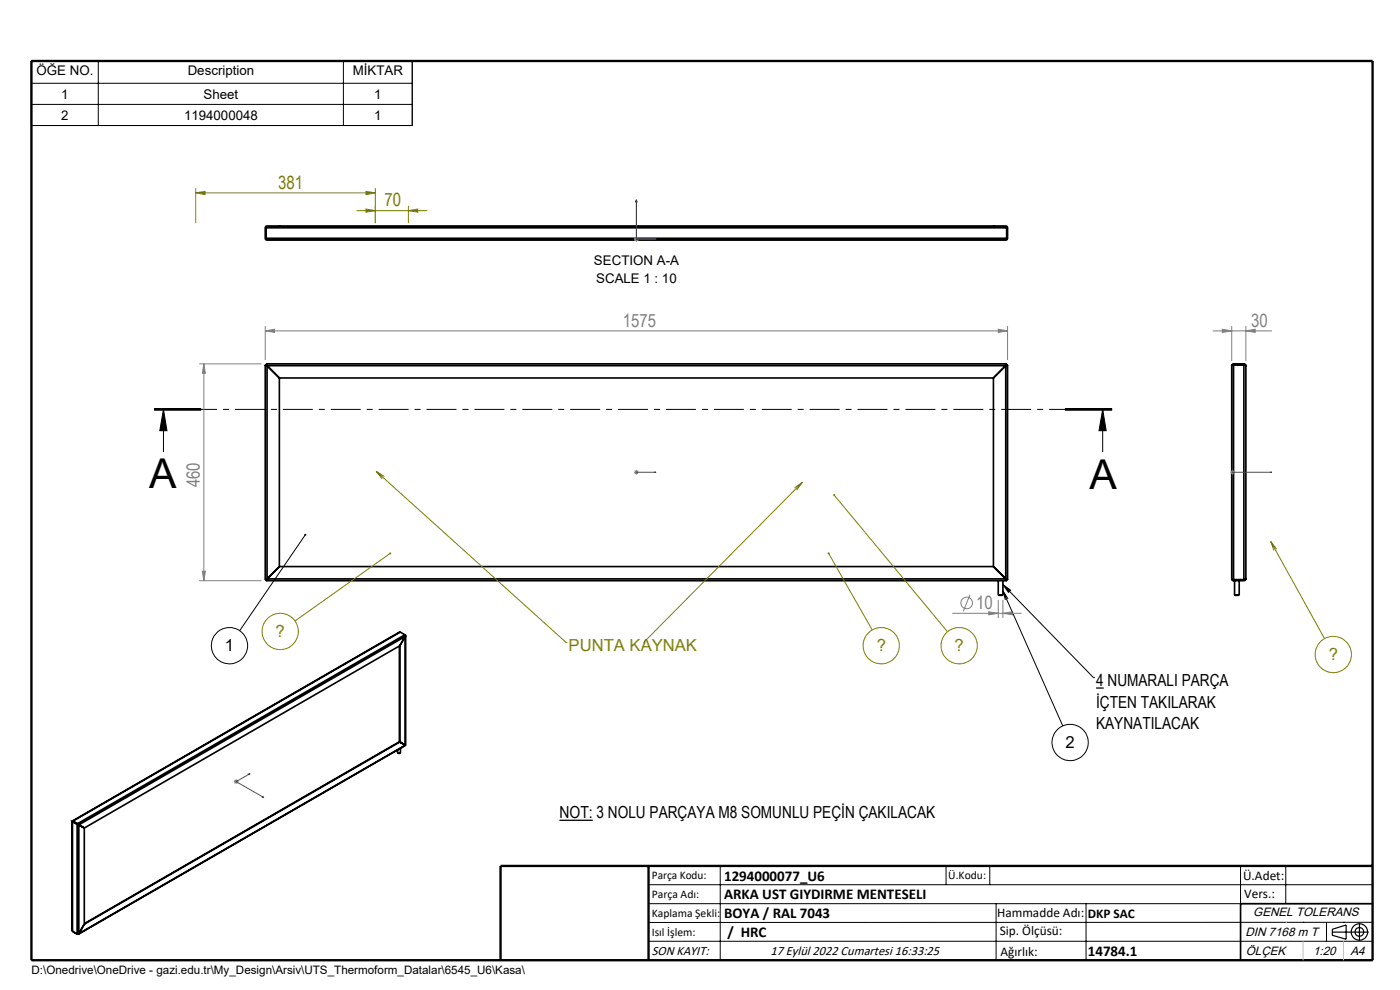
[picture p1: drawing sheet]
<svg xmlns="http://www.w3.org/2000/svg" width="297mm" height="210mm" viewBox="0 0 297 210" stroke-linecap="round" stroke-linejoin="round" font-family="sans-serif">
<g fill="none" stroke="#000" stroke-width=".35">
<path d="M56.4 48l157-.1 .3 .4v2.3l-.3 .3h-156.8l-.3-.3zM56.4 50.5l.3 .2M56.4 48.3v2.2M56.4 50.5l.1 .2M56.4 50.5h157.2M56.4 48.3h157.2M56.5 48.2l-.1 .1M56.7 48.1l-.3 .2M56.7 48.1h156.7M59.3 47.9h.1M59.3 48.1h.1M59.3 47.9v.2"/>
<path d="M210.7 47.9h.1M210.7 48.1h.1M210.7 47.9v.2M213.4 48.1l.2 .2M213.5 48.2l.1 .1M213.6 50.5l-.2 .2h-156.7M213.6 50.5l-.1 .2M213.6 48.3v2.2M56.3 77.4l.4 .2M56.3 77.4v45.6M56.3 77.4h.1M56.4 77.2l.3 .4"/>
<path d="M56.4 77.4l.3 .2M56.4 77.2v.2M56.4 77.2h157.2M56.7 77.6h.1M56.7 77.6l2.6 2.6M56.7 77.6h156.7M56.7 77.6v45.2M213.4 77.6h.1M213.4 77.6l-2.7 2.6M213.4 77.6v45.2M213.6 77.2l-.2 .4M213.6 77.4l-.2 .2"/>
<path d="M213.6 77.2v.2M213.6 77.4h.1M213.7 77.4l-.3 .2M213.7 77.4v45.6M261.3 77.6v45.2M261.7 77.4l-.4 .2M261.7 77.4h-.1M261.7 77.2l-.4 .4M261.7 77.2h2.2M261.7 77.4h2.2M261.7 77.2v46M263.9 77.4l.4 .2"/>
<path d="M263.9 77.2l.3 .1 .1 .3M263.9 77.4h.1M263.9 77.2v46M264.3 77.6h.1M264.3 77.6v45.2M59.3 80.2h151.4M59.3 80.2v40M210.7 80.2v40M56.3 123h.1M56.4 123v.2M56.4 123.2h157.2M56.7 122.8l-.4 .2"/>
<path d="M56.7 122.8l-.3 .2M56.7 122.8l-.3 .4M56.7 122.8h.1M56.7 122.8h156.7M59.3 120.2l-2.6 2.6M59.3 120.2h151.4M84.7 137v20.3M84.8 137h.1M84.8 137l-66.9 38.6M84.8 137v20.4M84.9 134.1l-69.5 40M84.9 134.1l-69.4 40.1"/>
<path d="M84.9 134.1l1 .5M85.9 134.6l.1 .4M85.9 134.6l-69.5 40.1M85.9 134.6l.1 .1M86 135h.1M86 134.7v.3M86 135l-69.3 40M86 135l-1.2 2M86 135v23M86 134.7h-.1M86 134.8v23.2M210.7 120.2l2.7 2.6"/>
<path d="M211.8 126.2h1M211.8 123.2v3M212.8 123.2v3M213.4 122.8l.3 .2M213.4 122.8l.2 .2M213.4 122.8l.2 .4M213.4 122.8h.1M213.6 123v.2M213.6 123h.1M261.3 122.8l.4 .2M261.3 122.8l.1 .2 .3 .2M261.6 122.9l.1 .1"/>
<path d="M261.7 123h2.2M261.7 123.2h2.2M261.9 126.2h1M261.9 123.2v3M262.9 123.2v3M263.1 123h.1M264 122.9l-.1 .1M264.3 122.8l-.4 .2M264.3 122.8l-.1 .3-.3 .1M264.3 122.8h.1M84.4 159.7l.1 .1M84.5 159.8h.3"/>
<path d="M84.7 157.3h.1M84.7 157.3l.1 .1M84.7 157.3l-66.8 38.6M84.7 157.3l1.2 .7M84.8 157.4l-66.9 38.6M84.8 157.4l1.2 .7M84.9 159.7l-.1 .1M84.9 157.4h.1M84.9 157.4l1 .6M84.9 158.7v1h-.6v-.6M85.9 158h.1M86 158.1l-69.4 40.1"/>
<path d="M86 158.1l-69.3 39.9M15.3 174.3l.1 23.3M15.4 174.2v.1M15.4 174.3l1 .6M15.4 174.3v23.3M15.4 174.2l.1 .1M15.5 174.3h.1M15.5 174.2h-.1M15.5 174.3h-.1M15.5 174.3l.9 .5M15.5 174.2v.1M15.5 174.2l.9 .5"/>
<path d="M16.4 174.9l.3 .1M16.4 174.9v23.2M16.4 174.8l.3 .1M16.4 174.7l.3 .3M16.4 174.8v.1M16.4 174.7v.1M16.7 174.9v.1M16.7 174.9l1.2 .7M16.7 175v23M16.7 175l1.2 .6M17.9 175.6v20.4M15.4 197.6l1 .5"/>
<path d="M15.5 197.6h.1M15.5 197.6l.9 .6M16.4 198.1v.1M16.7 198l-.3 .1M16.7 198h.1M16.7 198l-.3 .2M17.9 196h.1M17.9 196l-1.2 2M291.2 191.7h-28v12"/>
</g>
<g fill="none" stroke="#000" stroke-width=".21">
<path d="M6.7 12.8h80.8v13.8h-80.8zM6.7 17.7h80.8M20.8 12.8v13.8M72.8 12.8v13.8M6.7 22.1h80.8M56.4 48.5l-.1 .1M57 47.9l-.2 .2M58.7 50.7l-.2 .2M67.7 50.7l-.2 .2M72.1 50.7l-.2 .2M81.1 50.7l-.2 .2M85.6 50.7l-.2 .2"/>
<path d="M94.6 50.7l-.2 .2M99.1 50.7l-.2 .2M108.1 50.7l-.2 .2M112.6 50.7l-.2 .2M121.5 50.7l-.1 .2M126 50.7l-.2 .2M135 50.7l-.2 .2M139.5 50.7l-.2 .2M148.5 50.7l-.2 .2M153 50.7l-.2 .2M162 50.7l-.3 .2M166.4 50.7l-.2 .2"/>
<path d="M175.4 50.7l-.2 .2M179.9 50.7l-.2 .2M188.9 50.7l-.2 .2M193.4 50.7l-.2 .2M202.4 50.7l-.2 .2M206.9 50.7l-.2 .2M32.7 87h10zM32.7 86.8h10M32.7 86.7h10M34.7 86.8l.7 4.6h-1.5zM34.7 86.8v9.1M225.9 86.8h10"/>
<path d="M225.9 86.7h10M225.9 87h10M233.9 86.8l.8 4.6h-1.5zM233.9 86.8v9.1M64.8 113.4l-14 20.4M212.8 124l1.6 1.2-.5 .5zM212.8 125.3l12.7 28.7M212.8 125.3l1.1 1.7M212.8 125.3l.5 2M212.8 124l19.2 19.7M232 143.7h.1M137.6 187.7h153.6"/>
<path d="M137.6 191.7h153.6M137.6 199.7h153.6M152.8 183.7v20M200.7 183.7v4M210 183.7v4M211.3 191.7v12M230.4 191.7v12M263.2 183.7v20M272.8 183.7v8M276.4 195.6h.1M281.4 195.6v4.1M285 195.6h.1"/>
<path d="M291.2 195.6l-153.6 .1"/>
<circle cx="48.7" cy="137" r="3.8"/>
<circle cx="227" cy="157.5" r="3.8"/>
</g>
<g fill="none" stroke="#808080" stroke-width=".21">
<path d="M134.5 50.7h1M134.7 50.4l.7 .7M135 50.2v1M135.4 50.4l-.7 .7M42.3 77.2h13.2M43.3 77.2l.3 2h-.7zM43.3 77.2v46M56.3 70.2l1.9-.4v.7zM56.3 69.2v7.2M56.3 70.2h157.4M211.8 69.8l1.9 .4-1.9 .3zM213.7 69.2v7.2"/>
<path d="M257.3 70.2h12.5M259.3 69.8l2 .4-2 .3zM261.3 69.2v7.4M264.3 70.2l2-.4v.7zM264.3 69.2v7.4M134.7 99.8l.7 .7M135 99.7v1M135.4 99.8l-.7 .7M261.1 99.8l.7 .7M261.5 99.7v1M261.8 99.8l-.7 .7M134.5 100.2h1"/>
<path d="M261 100.2h1M42.3 123.2h13.2M42.9 121.2h.7l-.3 2zM202 130.1h14.7M205.8 126.1l-1.4 3.6M209.8 129.8l2 .3-2 .3zM211.8 127.2v3.9M212.8 130.1l2-.3v.6zM212.8 127.2v3.9M49.6 165.8h1M49.7 165.4l.7 .7M50.1 165.3v1"/>
<path d="M50.4 165.4l-.7 .7"/>
<circle cx="205.1" cy="127.9" r="1.23"/>
</g>
<path d="M232.5 145.9h1.6M118.7 174h7.1" fill="none" stroke="#000" stroke-width=".28"/>
<g fill="none" stroke="#808000" stroke-width=".21">
<path d="M41.5 39.9v7.4M79.6 39.9v7.4M41.5 40.9l2-.3v.7zM41.5 40.9h38.1M75.6 44.7h15M77.6 44.3l2 .4-2 .3zM77.6 40.6l2 .3-2 .4zM86.6 44.7l2-.4v.7zM86.6 43.7v3.6M79.8 100l40.3 36.3M79.8 100l1.7 1.1M79.8 100l1.3 1.6"/>
<path d="M82.8 117.4l-20.2 14.3M170.2 102.3l-33.6 34M170.2 102.3l-1.2 1.7M170.2 102.3l-1.6 1.2M175.8 117.4l9.2 16.2M177 105l24 29M269.6 114.9l11.4 20.6M269.6 114.9l1.2 1.6M269.6 114.9l.7 1.9M120.1 136.3h.1M136.6 136.3h.1"/>
<circle cx="59.4" cy="133.9" r="3.8"/>
<circle cx="186.9" cy="137" r="3.8"/>
<circle cx="203.5" cy="137" r="3.8"/>
<circle cx="282.9" cy="138.8" r="3.8"/>
</g>
<g fill="none" stroke="#000" stroke-width=".25">
<path d="M282.6 197.7h7.8M282.6 197.1l3-.9v3l-3-.8zM288.4 195.8v3.8M106.2 203.7h185"/>
<circle cx="288.4" cy="197.7" r="1.74"/>
<circle cx="288.4" cy="197.7" r=".93"/>
</g>
<g fill="none" stroke="#00f" stroke-width=".21">
<path d="M135 42.4l.1 .4h-.2zM135 42.4v8.3h4.2M138.7 50.6l.5 .1-.5 .1zM134.9 100.2h.2zM135 100.2h.1M135 100.2h4.2M139.2 100.2h-.5h.5M261.4 100.2h.2zM261.5 100.2h.1M261.5 100.2h8.3M269.8 100.2h-.4h.4M52.7 164.2l.4-.1-.3 .2z"/>
<path d="M53.1 164.1l-3 1.7 5.9 3.4M55.6 169.1l.2-.1 .2 .2z"/>
</g>
<path d="M235.9 86.8h-203.2" fill="none" stroke="#000" stroke-width=".21" stroke-dasharray="6.3 1.3 1.3 1.3" stroke-dashoffset="3.2" stroke-linecap="butt"/>
<path d="M6.7 12.9h284.5v190.8h-284.5zM137.6 183.7v20M291.2 183.7h-185v20" fill="none" stroke="#000" stroke-width=".5"/>
<path d="M276.4 199.7v4M285 199.7v4" fill="none" stroke="#c0c0c0" stroke-width=".21"/>
<path d="M272.8 195.6h.1" fill="none" stroke="#c0c0c0" stroke-width=".25"/>
<g fill="#000">
<path d="M233.9 86.8l.8 4.6h-1.5zM34.7 86.8l.7 4.6h-1.5z"/>
<path d="M64.6 113.3v.1a.21 .21 0 0 0 .2 .2 .21 .21 0 0 0 .1-.3l-.1 .1v-.2zM212.8 124l1.6 1.2-.5 .5z"/>
</g>
<path d="M82.7 117.2l-.1 .1a.21 .21 0 0 0 0 .2 .21 .21 0 0 0 .3 0 .21 .21 0 0 0 0-.2l-.1 .1 .1-.1zM175.6 117.3a.22 .22 0 0 0 .1 .3 .22 .22 0 0 0 .3-.2 .22 .22 0 0 0-.3-.2l.1 .2-.1-.2zM176.8 104.9a.21 .21 0 0 0 .1 .3 .21 .21 0 0 0 .3-.2 .21 .21 0 0 0-.4-.1l.2 .1z" fill="#808000"/>
<g fill="#00f">
<path d="M138.7 100.2h.5zM134.9 100.2h.2z"/>
<path d="M261.4 100.2h.2zM269.4 100.2h.4zM52.7 164.2l.1 .1 .3-.2zM55.6 169.1l.4 .1-.2-.2zM138.7 50.6l.5 .1-.5 .1zM135 42.4l.1 .4h-.2zM138.7 50.6l.5 .1-.5 .1zM135 42.4l.1 .4h-.2z"/>
</g>
<g fill="#808000">
<path d="M77.6 44.3l2 .4-2 .3zM86.6 44.7l2-.4v.7z"/>
<path d="M41.5 40.9l2-.3v.7zM77.6 40.6l2 .3-2 .4z"/>
</g>
<g fill="#808080">
<path d="M212.8 130.1l2-.3v.6zM209.8 129.8l2 .3-2 .3z"/>
<path d="M56.3 70.2l1.9-.4v.7zM211.8 69.8l1.9 .4-1.9 .3z"/>
<path d="M259.3 69.8l2 .4-2 .3zM264.3 70.2l2-.4v.7z"/>
<path d="M42.9 121.2h.7l-.3 2zM43.3 77.2l.3 2h-.7z"/>
</g>
<g font-size="8.7">
<text x="31.7" y="103.5">A</text>
<text x="231.1" y="103.7">A</text>
</g>
<g font-size="3.9" fill="#808000">
<text x="59" y="40">381</text>
<text x="81.6" y="43.8">70</text>
</g>
<g font-size="3.9" fill="#808080">
<text x="132.1" y="69.3">1575</text>
<text x="265.4" y="69.3">30</text>
<text x="42.4" y="103.4" transform="rotate(-90 42.4 103.4)">460</text>
<text x="207.1" y="129.2">10</text>
</g>
<g font-size="3.5" fill="#808000">
<text x="58.5" y="135.1">?</text>
<text x="120.6" y="138.1">PUNTA KAYNAK</text>
<text x="186" y="138.1">?</text>
<text x="202.5" y="138.1">?</text>
<text x="281.9" y="140">?</text>
</g>
<g font-size="3.5">
<text x="47.7" y="138.1">1</text>
<text x="232.5" y="145.6">4 NUMARALI PARÇA</text>
<text x="232.5" y="150.1">İÇTEN TAKILARAK</text>
<text x="232.5" y="154.6">KAYNATILACAK</text>
<text x="226.1" y="158.6">2</text>
<text x="118.7" y="173.6">NOT: 3 NOLU PARÇAYA M8 SOMUNLU PEÇİN ÇAKILACAK</text>
</g>
<g font-size="3.2">
<text x="153.6" y="190.8">ARKA UST GIYDIRME MENTESELI</text>
<text x="153.6" y="186.8">1294000077_U6</text>
<text x="153.6" y="194.8">BOYA / RAL 7043</text>
<text x="154.3" y="198.8">/ HRC</text>
<text x="230.8" y="202.8">14784.1</text>
</g>
<g font-size="2.8">
<text x="7.7" y="16">ÖĞE NO.</text>
<text x="39.8" y="16">Description</text>
<text x="74.8" y="16">MİKTAR</text>
<text x="13" y="20.9">1</text>
<text x="43.2" y="20.9">Sheet</text>
<text x="79.4" y="20.9">1</text>
<text x="13" y="25.4">2</text>
<text x="39" y="25.4">1194000048</text>
<text x="79.4" y="25.4">1</text>
<text x="126" y="56.2">SECTION A-A</text>
<text x="126.5" y="60">SCALE 1 : 10</text>
<text x="263.7" y="186.7">Ü.Adet:</text>
<text x="263.9" y="190.5">Vers.:</text>
<text x="211.5" y="194.5">Hammadde Adı:</text>
<text x="230.8" y="194.7">DKP SAC</text>
<text x="138.3" y="202.6">SON KAYIT:</text>
<text x="163.5" y="202.6">17 Eylül 2022 Cumartesi 16:33:25</text>
<text x="212.1" y="198.4">Sip. Ölçüsü:</text>
<text x="212.2" y="202.7">Ağırlık:</text>
</g>
<g font-size="2.6">
<text x="265.9" y="194.4">GENEL TOLERANS</text>
<text x="264.2" y="198.5">DIN 7168 m T</text>
<text x="264.3" y="202.6">ÖLÇEK</text>
<text x="278.5" y="202.6">1:20</text>
<text x="286.5" y="202.6">A4</text>
</g>
<g font-size="2.5">
<text x="138.3" y="186.4">Parça Kodu:</text>
<text x="138.3" y="190.5">Parça Adı:</text>
<text x="201.2" y="186.5">Ü.Kodu:</text>
<text x="138.3" y="194.5">Kaplama Şekli:</text>
<text x="138.3" y="198.6">Isıl İşlem:</text>
<text x="6.7" y="206.7">D:\Onedrive\OneDrive - gazi.edu.tr\My_Design\Arsiv\UTS_Thermoform_Datalar\6545_U6\Kasa\</text>
</g>
</svg>
